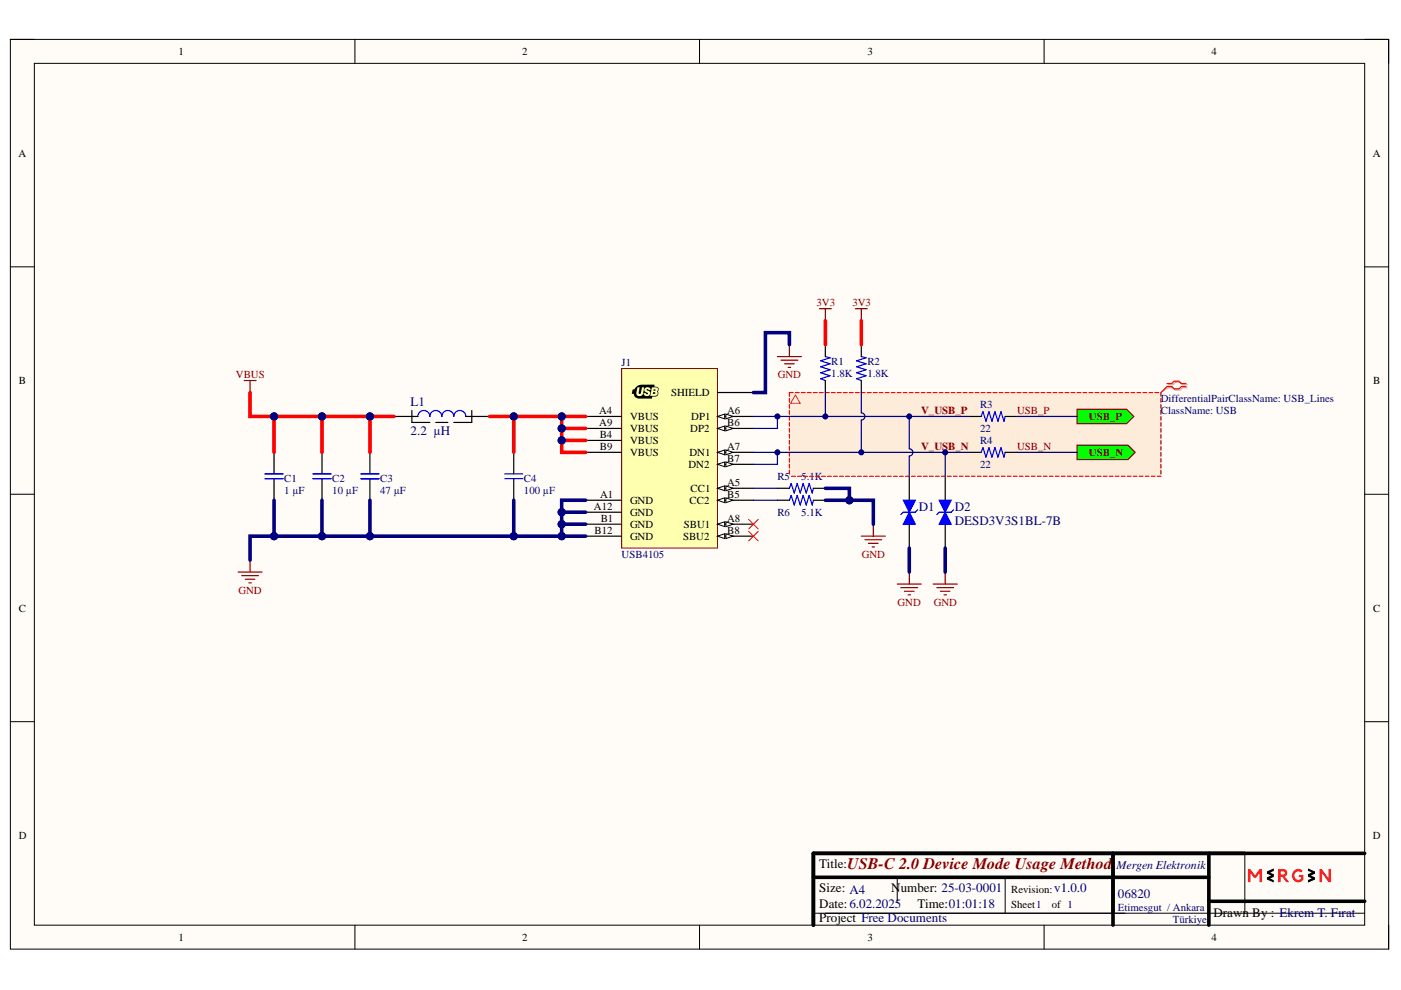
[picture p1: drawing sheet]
# Altium schematic sheet MergenElektronik_DesignBlocks_USB_Type-C-Device.SchDoc: USB-C 2.0 Device Mode Usage Method
size A4; ApprovedBy: Ekrem Turan Fırat; CheckedBy: Ekrem Turan Fırat; Author: Ekrem Turan Fırat; CompanyName: Mergen Elektronik; DrawnBy: Ekrem T. Fırat; Engineer: Ekrem Turan Fırat; Organization: Mergen Elektronik; Address1: 06820; Address2: Etimesgut  /; Address3: Ankara; Address4: Türkiye; DocumentNumber: 25-03-0001; Revision: v1.0.0; SheetNumber: 1; SheetTotal: 1

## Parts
C1  1 µF  [MergenElektronik_Capacitors_Ceramics_SMDs_1206_S_NS]
C2  10 µF  [MergenElektronik_Capacitors_Ceramics_SMDs_0603_S_NS]
C3  47 µF  [MergenElektronik_Capacitors_Ceramics_SMDs_1206_L]
C4  100 µF  [MergenElektronik_Capacitors_Ceramics_SMDs_1210_S_NS]
D1  DESD3V3S1BL-7B  [MergenElektronik_Diodes_TVSDiodes_0402_L]  (value not drawn)
D2  DESD3V3S1BL-7B  [MergenElektronik_Diodes_TVSDiodes_0402_L]
J1  USB4105  [MergenElektronik_Connectors_USB_USB4105]
L1  2.2  µH  [MergenElektronik_Inductors_PowerInductors_SMDs_1008_S_NS]
R1  1.8K  [MergenElektronik_Resistors_ChipResistors_0603_S_NS]
R2  1.8K  [MergenElektronik_Resistors_ChipResistors_0603_S_NS]
R3  22  [MergenElektronik_Resistors_ChipResistors_0603_S]
R4  22  [MergenElektronik_Resistors_ChipResistors_0603_S]
R5  5.1K  [MergenElektronik_Resistors_ChipResistors_0603_S_NS]
R6  5.1K  [MergenElektronik_Resistors_ChipResistors_0603_S_NS]

## Ports
USB_N (out, see Microcontroller[3C]), USB_P (out, see Microcontroller[3C])

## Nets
3V3: R1.2 R2.2
GND: C1.2 C2.2 C3.2 C4.2 D1.1(ANOT) D2.1(ANOT) J1.A1(GND) J1.A12(GND) J1.B1(GND) J1.B12(GND) J1.SHIELD R5.2 R6.2
VBUS: C1.1 C2.1 C3.1 L1.1
USB_N: R4.2 ; port USB_N
USB_P: R3.2 ; port USB_P
V_USB_N: D2.2(KATOT) J1.A7(DN1) J1.B7(DN2) R2.1 R4.1
V_USB_P: D1.2(KATOT) J1.A6(DP1) J1.B6(DP2) R1.1 R3.1
NetC4_1: C4.1 J1.A4(VBUS) J1.A9(VBUS) J1.B4(VBUS) J1.B9(VBUS) L1.2
NetJ1_A5: J1.A5(CC1) R5.1
NetJ1_B5: J1.B5(CC2) R6.1

Not connected (* = marked no-connect by the designer): J1 A8(SBU1)* B8(SBU2)*

## Layout directives
differential pair; differential pair class USB_Lines; net class USB: USB_N, USB_P, V_USB_N, V_USB_P
